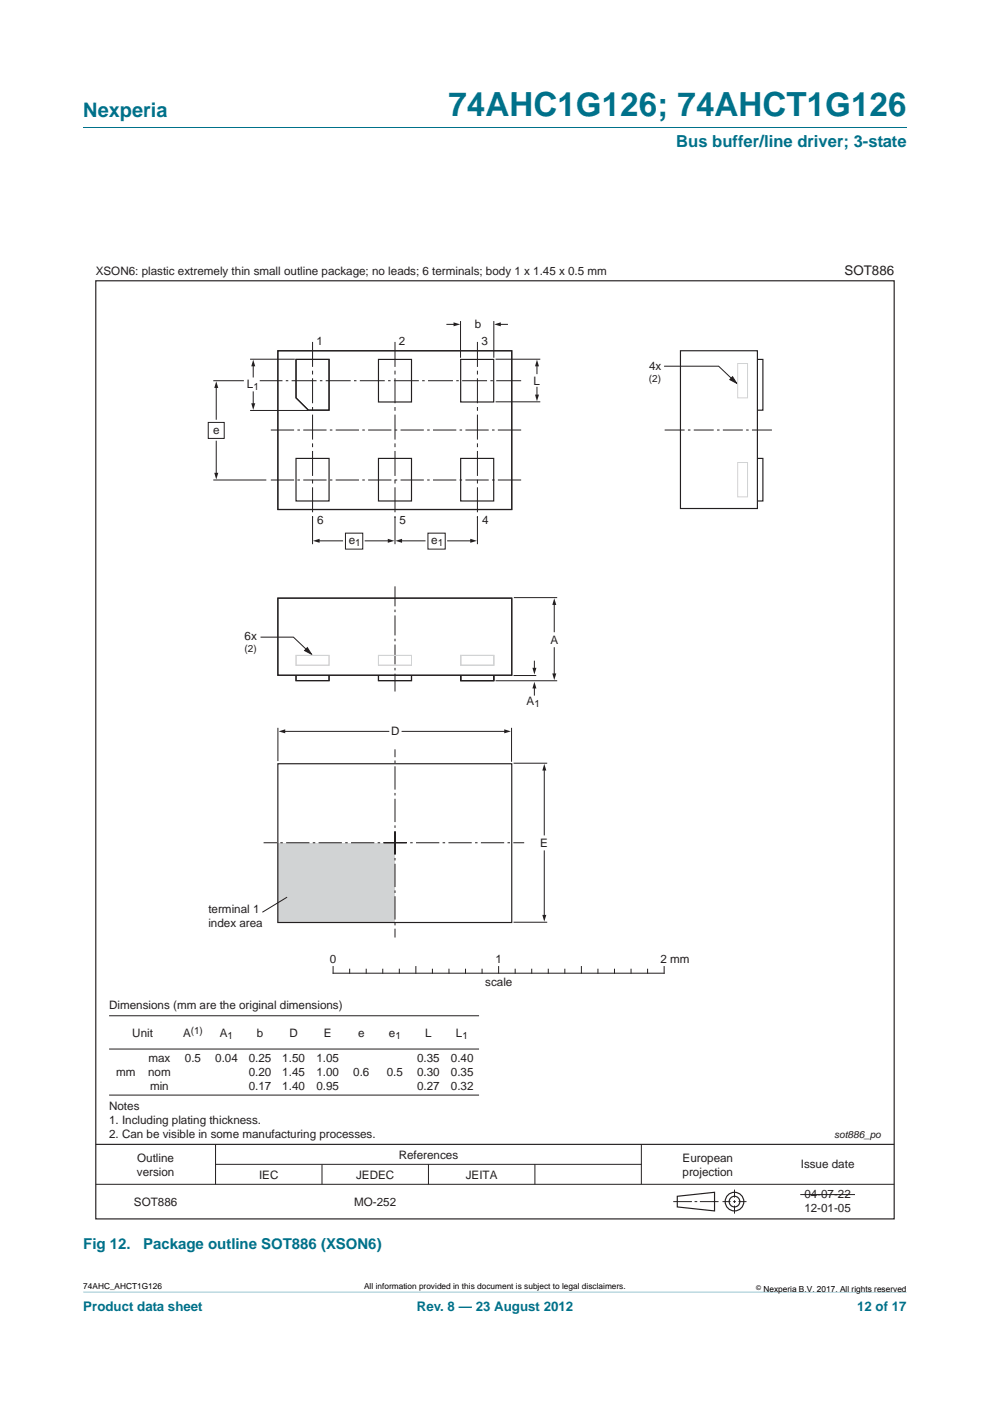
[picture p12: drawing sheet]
<svg xmlns="http://www.w3.org/2000/svg" width="210mm" height="297mm" viewBox="0 0 210 297" stroke-linecap="round" stroke-linejoin="round" font-family="sans-serif">
<path d="M17.7 273.9l174.6 .1z" fill="#00718a"/>
<path d="M17.7 27h174.6" fill="none" stroke="#00718a" stroke-width=".21"/>
<g fill="none" stroke="#231f20" stroke-width=".21">
<path d="M23.1 215.4h78.5M23.1 222.4h78.5M23.1 232.2h78.5M20.3 251.1h169.4M45.7 242.6v8.5M45.7 246.9h90.3M68.3 246.9v4.2M90.9 246.9v4.2M113.5 246.9v4.2M136 242.6v8.5M142.8 254.8h4M147.3 254.8h.6"/>
<path d="M148.5 254.8h3.9M153.2 254.8h1.7M155.5 254.8h.6M155.8 252.2v1.7M155.8 254.5v.5M155.8 255.6v1.7M156.6 254.8h1.7M169.7 253.3h11.6"/>
</g>
<g fill="none" stroke="#231f20" stroke-width=".25">
<path d="M20.3 59.5h169.4v198.9h-169.4zM20.3 242.6h169.4M143.7 253.6l7.9-.8v3.9l-7.9-.8z"/>
<circle cx="155.8" cy="254.8" r="1.98"/>
<circle cx="155.8" cy="254.8" r="1.13"/>
</g>
<path d="M58.9 178.7h24.9v16.9h-24.9z" fill="#d1d3d4"/>
<path d="M45.2 80.7h6.5M45.2 101.8h11.3M85.3 155.1h21.9M60.9 190.2l-5.3 3.2" fill="none" stroke="#231f20" stroke-width=".21"/>
<path d="M110.5 91.2h-53.5M110.5 101.8h-53.5M81.4 178.7h29.8M83.8 176.3v22.5M86.3 178.7h-30.4M83.8 181.2v-22.3" fill="none" stroke="#231f20" stroke-width=".21" stroke-dasharray="4.9 .7 .5 .7" stroke-linecap="butt"/>
<path d="M110.5 80.7h-55.4" fill="none" stroke="#231f20" stroke-width=".21" stroke-dasharray="5.3 .7 .5 .7" stroke-linecap="butt"/>
<path d="M141 91.2h23.4M83.8 124.3v22.3" fill="none" stroke="#231f20" stroke-width=".21" stroke-dasharray="4.2 .7 .5 .7" stroke-linecap="butt"/>
<path d="M106.9 154.6l1.5 .5-1.5 .4z" fill="#231f20"/>
<path d="M60.2 155.1h22.3" fill="none" stroke="#231f20" stroke-width=".21"/>
<path d="M59.1 155.1l1.4-.5v.9z" fill="#231f20"/>
<path d="M115.4 163.1v13.9" fill="none" stroke="#231f20" stroke-width=".21"/>
<path d="M115.4 162l.5 1.4h-.9z" fill="#231f20"/>
<path d="M115.4 180.4v13.9" fill="none" stroke="#231f20" stroke-width=".21"/>
<path d="M115 194h.9l-.5 1.4z" fill="#231f20"/>
<path d="M45.9 82v6.9M73.3 113h3.6v3.4h-3.6z" fill="none" stroke="#231f20" stroke-width=".21"/>
<path d="M45.9 80.8l.4 1.5h-.8z" fill="#231f20"/>
<path d="M45.9 93.5v7" fill="none" stroke="#231f20" stroke-width=".21"/>
<path d="M45.5 100.2h.8l-.4 1.5z" fill="#231f20"/>
<path d="M44.2 89.6h3.4v3.4h-3.4zM58.9 154.3v7.1M113.3 145.7v1.7" fill="none" stroke="#231f20" stroke-width=".21"/>
<path d="M113.3 144.6l.5 1.4h-.9z" fill="#231f20"/>
<path d="M113.3 140.2v1.7" fill="none" stroke="#231f20" stroke-width=".21"/>
<path d="M112.9 141.6h.9l-.5 1.4z" fill="#231f20"/>
<path d="M105.9 68.8h1.7" fill="none" stroke="#231f20" stroke-width=".21"/>
<path d="M104.8 68.8l1.4-.5v.9z" fill="#231f20"/>
<path d="M94.8 68.8h1.7" fill="none" stroke="#231f20" stroke-width=".21"/>
<path d="M96.2 68.3l1.4 .5-1.4 .4z" fill="#231f20"/>
<path d="M97.7 68.1v7.8M104.7 68.1v7.8M113.9 77.4v1.8" fill="none" stroke="#231f20" stroke-width=".21"/>
<path d="M113.9 76.3l.4 1.4h-.8z" fill="#231f20"/>
<path d="M113.9 82.1v1.8" fill="none" stroke="#231f20" stroke-width=".21"/>
<path d="M113.5 83.7h.8l-.4 1.4z" fill="#231f20"/>
<path d="M53.7 77.4v2.5M105.1 76.2h9.5M105.1 85.2h9.5" fill="none" stroke="#231f20" stroke-width=".21"/>
<path d="M53.7 76.3l.4 1.4h-.8z" fill="#231f20"/>
<path d="M53.7 83.1v2.7" fill="none" stroke="#231f20" stroke-width=".21"/>
<path d="M53.3 85.5h.8l-.4 1.4z" fill="#231f20"/>
<path d="M53 76.2h9.5M53 87h12.3M67.5 114.7h5.2" fill="none" stroke="#231f20" stroke-width=".21"/>
<path d="M66.4 114.7l1.4-.5v.9z" fill="#231f20"/>
<path d="M77.5 114.7h5" fill="none" stroke="#231f20" stroke-width=".21"/>
<path d="M82.3 114.2l1.4 .5-1.4 .4z" fill="#231f20"/>
<path d="M85 114.7h5.1M90.8 113h3.6v3.4h-3.6z" fill="none" stroke="#231f20" stroke-width=".21"/>
<path d="M83.9 114.7l1.4-.5v.9z" fill="#231f20"/>
<path d="M94.9 114.7h5.1" fill="none" stroke="#231f20" stroke-width=".21"/>
<path d="M99.7 114.2l1.5 .5-1.5 .4z" fill="#231f20"/>
<g fill="none" stroke="#231f20" stroke-width=".21">
<path d="M66.3 109.6v5.8M83.8 109.6v5.8M101.3 109.6v5.8M55.3 135.1h6.9l3.2 3M108.9 161.8h7.2M70.7 204.9v1.4h70.2v-1.4M74.2 205.5v.8M77.7 205.5v.8M81.2 205.5v.8M84.7 205.5v.8M88.2 204.9v1.4M91.7 205.5v.8"/>
<path d="M95.2 205.5v.8M98.7 205.5v.8M102.2 205.5v.8M105.8 204.9v1.4M109.3 205.5v.8M112.8 205.5v.8M116.3 205.5v.8M119.8 205.5v.8M123.3 204.9v1.4M126.8 205.5v.8M130.3 205.5v.8M133.8 205.5v.8"/>
<path d="M137.4 205.5v.8"/>
</g>
<path d="M66.3 72.5v37.3M83.8 72.5v37.3M101.3 72.5v37.3" fill="none" stroke="#231f20" stroke-width=".21" stroke-dasharray="5.3 .8 .8 .8" stroke-linecap="butt"/>
<path d="M65.2 137.3l.9 1.4-1.5-.8z" fill="#231f20"/>
<path d="M140.9 77.6h11.5l3.2 3.1M65.2 137.3l.9 1.4-1.5-.8z" fill="none" stroke="#231f20" stroke-width=".21"/>
<path d="M155.4 79.9l.8 1.4-1.4-.8z" fill="#231f20"/>
<path d="M155.4 79.9l.8 1.4-1.4-.8zM117.6 128v5.9M108.5 154.3v7.2M108.9 195.5h7.2" fill="none" stroke="#231f20" stroke-width=".21"/>
<path d="M156.5 77.1h2.1v7.3h-2.1zM156.5 98.1h2.1v7.2h-2.1zM62.8 139h7v2h-7zM80.3 139h7v2h-7zM97.7 139h7v2h-7zM97.8 139h7v2h-7z" fill="none" stroke="#d1d3d4" stroke-width=".21"/>
<g fill="none" stroke="#231f20" stroke-width=".25">
<path d="M58.9 74.4h49.6v33.6h-49.6zM62.8 76.2h7v10.8h-4.4l-2.6-2.6zM80.3 76.2h7v9h-7zM97.7 76.2h7v9h-7zM144.3 74.4h16.3v33.4h-16.3zM160.6 76.2h1.2v10.8h-1.2M62.8 97.2h7v9h-7zM80.3 97.2h7v9h-7zM97.7 97.2h7v9h-7zM160.6 97.2h1.2v9h-1.2M58.9 126.8h49.6v16.4h-49.6zM62.8 143.2v1.1h7v-1.1"/>
<path d="M80.3 143.2v1.1h7v-1.1M97.7 143.2v1.1h7v-1.1M97.8 143.2v1.1h7v-1.1M58.9 161.9h49.6v33.7h-49.6z"/>
</g>
<path d="M117.6 126.8l.4 1.5h-.9z" fill="#231f20"/>
<path d="M117.6 137.3v5.8" fill="none" stroke="#231f20" stroke-width=".21"/>
<path d="M117.1 142.8h.9l-.4 1.4z" fill="#231f20"/>
<path d="M109 126.7h9.2M105.1 144.3h13.1M108.9 143.2h4.8" fill="none" stroke="#231f20" stroke-width=".21"/>
<text font-size="7" fill="#00718a" x="95.1" y="24.6">74AHC1G126; 74AHCT1G126</text>
<text font-size="4.2" fill="#00718a" x="17.7" y="24.9">Nexperia</text>
<text font-size="3.5" fill="#00718a" x="143.4" y="31.1">Bus buffer/line driver; 3-state</text>
<g font-size="3.2" fill="#00718a">
<text x="17.7" y="264.9">Fig 12.</text>
<text x="30.4" y="264.9">Package outline SOT886 (XSON6)</text>
</g>
<text font-size="2.8" fill="#231f20" x="179.1" y="58.3">SOT886</text>
<g font-size="2.8" fill="#00718a">
<text x="17.7" y="277.9">Product data sheet</text>
<text x="88.4" y="277.9">Rev. 8 — 23 August 2012</text>
<text x="181.8" y="277.9">12 of 17</text>
</g>
<g font-size="2.5" fill="#231f20">
<text x="20.3" y="58.3">XSON6: plastic extremely thin small outline package; no leads; 6 terminals; body 1 x 1.45 x 0.5 mm</text>
<text x="100.7" y="69.6">b</text>
<text x="67.1" y="73.1">1</text>
<text x="84.6" y="73.1">2</text>
<text x="102.1" y="73.1">3</text>
<text x="52.4" y="82.2">L</text>
<text x="113.2" y="81.6">L</text>
<text x="137.7" y="78.5">4x</text>
<text x="45.2" y="92">e</text>
<text x="67.2" y="111.1">6</text>
<text x="84.7" y="111.1">5</text>
<text x="102.2" y="111.1">4</text>
<text x="74" y="115.3">e</text>
<text x="91.5" y="115.3">e</text>
<text x="51.9" y="135.7">6x</text>
<text x="116.8" y="136.6">A</text>
<text x="111.7" y="149.4">A</text>
<text x="83" y="155.9">D</text>
<text x="114.6" y="179.6">E</text>
<text x="44.2" y="193.6">terminal 1</text>
<text x="44.2" y="196.5">index area</text>
<text x="69.9" y="204.2">0</text>
<text x="102.9" y="209">scale</text>
<text x="105.1" y="204.2">1</text>
<text x="140.1" y="204.2">2 mm</text>
<text x="23.1" y="214">Dimensions (mm are the original dimensions)</text>
<text x="28.1" y="219.9">Unit</text>
<text x="38.8" y="219.9">A</text>
<text x="46.6" y="219.9">A</text>
<text x="54.5" y="219.9">b</text>
<text x="61.4" y="219.9">D</text>
<text x="68.7" y="219.9">E</text>
<text x="76" y="219.9">e</text>
<text x="82.5" y="219.9">e</text>
<text x="90.2" y="219.9">L</text>
<text x="96.7" y="219.9">L</text>
<text x="31.5" y="225.2">max</text>
<text x="39.2" y="225.2">0.5</text>
<text x="45.6" y="225.2">0.04</text>
<text x="52.8" y="225.2">0.25</text>
<text x="59.9" y="225.2">1.50</text>
<text x="67.1" y="225.2">1.05</text>
<text x="88.5" y="225.2">0.35</text>
<text x="95.6" y="225.2">0.40</text>
<text x="24.6" y="228.2">mm</text>
<text x="31.4" y="228.1">nom</text>
<text x="31.8" y="231.1">min</text>
<text x="52.8" y="228.1">0.20</text>
<text x="52.8" y="231.1">0.17</text>
<text x="59.9" y="228.1">1.45</text>
<text x="59.9" y="231.1">1.40</text>
<text x="67.1" y="228.1">1.00</text>
<text x="67.1" y="231.1">0.95</text>
<text x="74.9" y="228.1">0.6</text>
<text x="82" y="228.2">0.5</text>
<text x="88.5" y="228.1">0.30</text>
<text x="88.5" y="231.1">0.27</text>
<text x="95.6" y="228.1">0.35</text>
<text x="95.6" y="231.1">0.32</text>
<text x="23.1" y="235.3">Notes</text>
<text x="23.1" y="238.3">1. Including plating thickness.</text>
<text x="23.1" y="241.2">2. Can be visible in some manufacturing processes.</text>
<text x="84.6" y="245.7">References</text>
<text x="29" y="249.3">version</text>
<text x="29.1" y="246.3">Outline</text>
<text x="54.9" y="250">IEC</text>
<text x="75.5" y="250">JEDEC</text>
<text x="98.8" y="250">JEITA</text>
<text x="144.8" y="246.3">European</text>
<text x="144.8" y="249.3">projection</text>
<text x="169.8" y="247.7">Issue date</text>
<text x="28.4" y="255.6">SOT886</text>
<text x="75.1" y="255.8">MO-252</text>
<text x="170.6" y="254.1">04-07-22</text>
<text x="170.6" y="257">12-01-05</text>
</g>
<g font-size="2.1" fill="#231f20">
<text x="53.7" y="82.7">1</text>
<text x="137.6" y="81">(2)</text>
<text x="75.3" y="115.8">1</text>
<text x="92.8" y="115.8">1</text>
<text x="51.9" y="138.2">(2)</text>
<text x="113.4" y="149.9">1</text>
<text x="40.5" y="219.1">(1)</text>
<text x="48.3" y="220.4">1</text>
<text x="83.9" y="220.4">1</text>
<text x="98.1" y="220.4">1</text>
<text x="176.9" y="241.4">sot886_po</text>
</g>
<g font-size="1.8">
<text x="17.7" y="273.3">74AHC_AHCT1G126</text>
<text x="77.2" y="273.3">All information provided in this document is subject to legal disclaimers.</text>
<text x="161.9" y="273.9">Nexperia B.V. 2017. All rights reserved</text>
</g>
<text font-size="1.4" x="160.4" y="273.4">©</text>
</svg>
